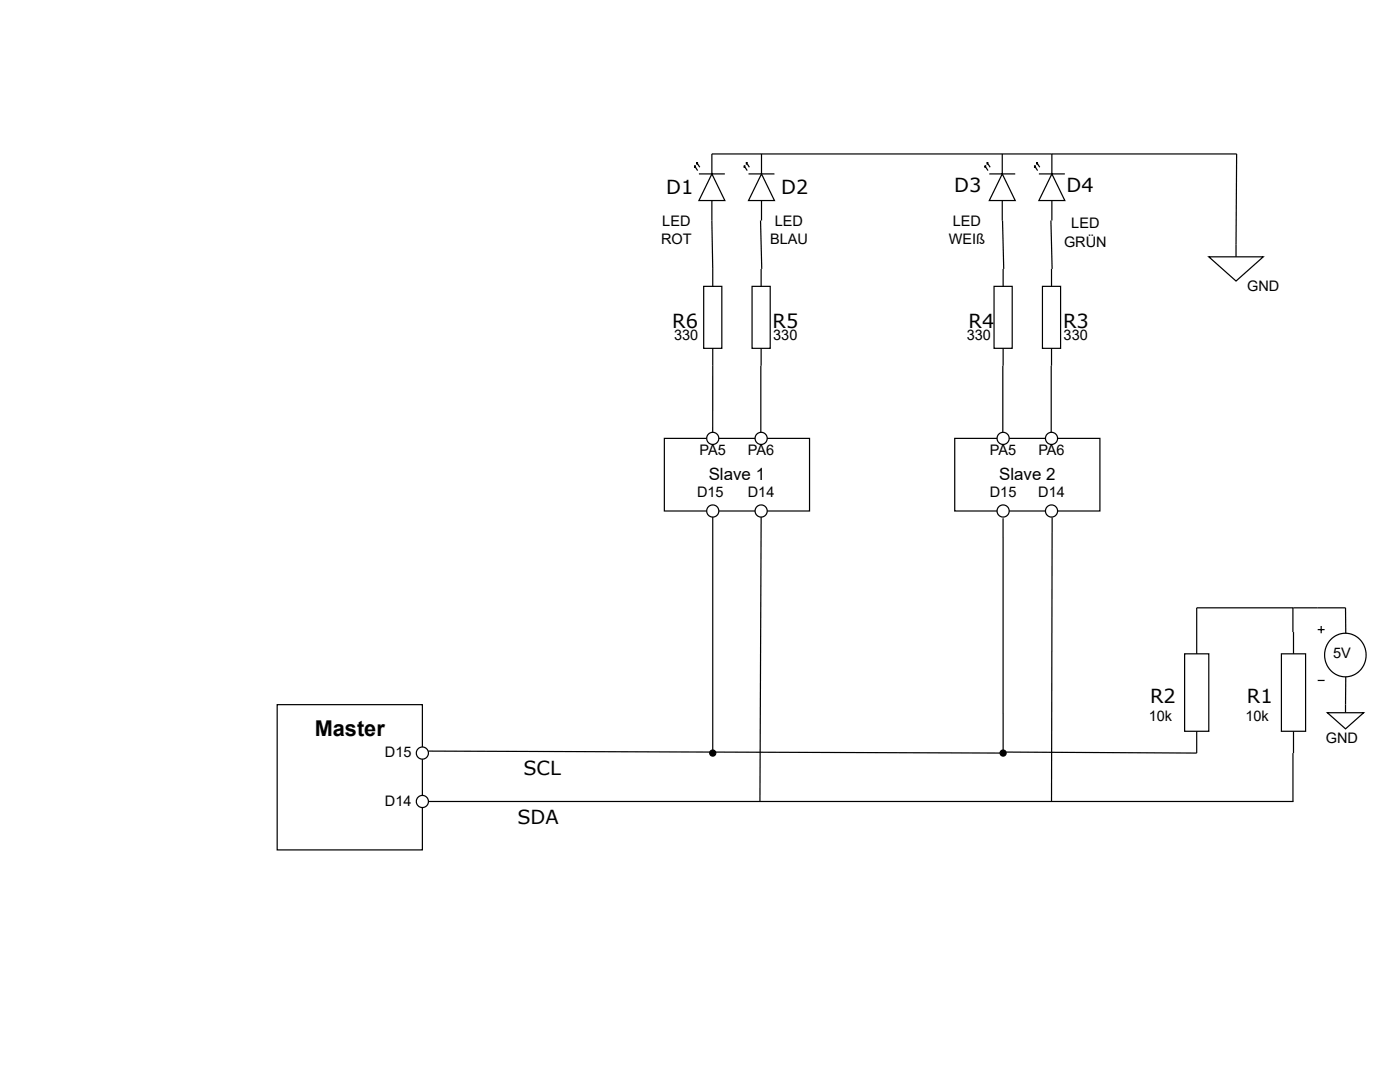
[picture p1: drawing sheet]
<svg xmlns="http://www.w3.org/2000/svg" width="310mm" height="240mm" viewBox="0 0 310 240" stroke-linecap="round" stroke-linejoin="round" font-family="sans-serif">
<path d="M284.2 144.9h5.3v17.2h-5.3zM286.9 140.1v4.8M286.9 162.1v4.8" fill="none" stroke="#000" stroke-width=".27"/>
<path d="M61.5 156.2h32.2v32.2h-32.2z" fill="#fff"/>
<path d="M61.5 156.2h32.2v32.2h-32.2zM95 177.7h191.9M223.1 166.7l42.3 .2M286.7 166.9v10.8" fill="none" stroke="#000" stroke-width=".27"/>
<path d="M262.7 144.9h5.4v17.2h-5.4z" fill="#fff"/>
<path d="M286.7 134.7v5.4M292.2 134.7h-26.8v10.2M262.7 144.9h5.4v17.2h-5.4zM265.4 162.1v4.8" fill="none" stroke="#000" stroke-width=".27"/>
<path d="M295.1 141.8a4.7 4.7 0 0 1 6.4-.1 4.7 4.7 0 0 1 .5 6.5 4.6 4.6 0 0 1-6.1 1.1 4.6 4.6 0 0 1-1.8-5.9z" fill="#fff"/>
<path d="M292.2 139.6h1.6M293 138.8v1.6M292.2 150.8h1.6M295.1 141.8a4.7 4.7 0 0 1 6.4-.1 4.7 4.7 0 0 1 .5 6.5 4.6 4.6 0 0 1-6.1 1.1 4.6 4.6 0 0 1-1.8-5.9z" fill="none" stroke="#000" stroke-width=".27"/>
<circle cx="93.7" cy="166.9" r="1.34" fill="#fff"/>
<g fill="none" stroke="#000" stroke-width=".27">
<path d="M94.2 177.5l.8 .2"/>
<circle cx="93.7" cy="166.9" r="1.34"/>
</g>
<circle cx="93.7" cy="177.7" r="1.34" fill="#fff"/>
<circle cx="93.7" cy="177.7" r="1.34" fill="none" stroke="#000" stroke-width=".27"/>
<path d="M147.3 97.2h32.2v16.1h-32.2z" fill="#fff"/>
<path d="M147.3 97.2h32.2v16.1h-32.2z" fill="none" stroke="#000" stroke-width=".27"/>
<path d="M211.7 97.2h32.2v16.1h-32.2z" fill="#fff"/>
<path d="M211.7 97.2h32.2v16.1h-32.2z" fill="none" stroke="#000" stroke-width=".27"/>
<circle cx="168.8" cy="113.3" r="1.34" fill="#fff"/>
<circle cx="168.8" cy="113.3" r="1.34" fill="none" stroke="#000" stroke-width=".27"/>
<circle cx="158.1" cy="113.3" r="1.34" fill="#fff"/>
<circle cx="158.1" cy="113.3" r="1.34" fill="none" stroke="#000" stroke-width=".27"/>
<circle cx="158.1" cy="97.2" r="1.34" fill="#fff"/>
<circle cx="158.1" cy="97.2" r="1.34" fill="none" stroke="#000" stroke-width=".27"/>
<circle cx="168.8" cy="97.2" r="1.34" fill="#fff"/>
<circle cx="168.8" cy="97.2" r="1.34" fill="none" stroke="#000" stroke-width=".27"/>
<circle cx="222.5" cy="97.2" r="1.34" fill="#fff"/>
<circle cx="222.5" cy="97.2" r="1.34" fill="none" stroke="#000" stroke-width=".27"/>
<circle cx="222.5" cy="113.3" r="1.34" fill="#fff"/>
<circle cx="222.5" cy="113.3" r="1.34" fill="none" stroke="#000" stroke-width=".27"/>
<circle cx="233.2" cy="113.3" r="1.34" fill="#fff"/>
<circle cx="233.2" cy="113.3" r="1.34" fill="none" stroke="#000" stroke-width=".27"/>
<circle cx="233.2" cy="97.2" r="1.34" fill="#fff"/>
<g fill="none" stroke="#000" stroke-width=".27">
<path d="M168.8 114.6l-.3 63.1M222.4 114.9l.1 52M233.3 114.7l-.1 63"/>
<circle cx="233.2" cy="97.2" r="1.34"/>
</g>
<circle cx="158.1" cy="166.9" r=".67" fill="#fff"/>
<g fill="none" stroke="#000" stroke-width=".27">
<path d="M95 166.5l126.8 .4"/>
<circle cx="158.1" cy="166.9" r=".67"/>
</g>
<circle cx="222.5" cy="166.9" r=".67" fill="#fff"/>
<circle cx="222.5" cy="166.9" r=".67" fill="none" stroke="#000" stroke-width=".27"/>
<path d="M156.1 63.5h4v13.7h-4z" fill="#fff"/>
<path d="M158.1 59.6v3.9M156.1 63.5h4v13.7h-4zM158.1 77.2v3.9" fill="none" stroke="#000" stroke-width=".27"/>
<path d="M166.8 63.5h4v13.7h-4z" fill="#fff"/>
<path d="M168.8 59.6v3.9M166.8 63.5h4v13.7h-4zM168.8 77.2v3.9" fill="none" stroke="#000" stroke-width=".27"/>
<path d="M220.4 63.5h4.1v13.7h-4.1z" fill="#fff"/>
<path d="M222.5 59.6v3.9M220.4 63.5h4.1v13.7h-4.1zM222.5 77.2v3.9" fill="none" stroke="#000" stroke-width=".27"/>
<path d="M231.2 63.5h4v13.7h-4z" fill="#fff"/>
<path d="M233.2 59.6v3.9M231.2 63.5h4v13.7h-4zM233.2 77.2v3.9M158.1 81.1v14.8M168.7 81.1v14.7M222.4 81.1v14.7M233.1 81.1v14.7" fill="none" stroke="#000" stroke-width=".27"/>
<path d="M157.9 38.6l2.8 5.9h-5.7z" fill="#fff"/>
<path d="M154 36.8l.7 1M154.3 36.8h-.3v.4M154.5 36l.7 1.1M154.8 36h-.3v.5M155 38.6h5.7M157.9 38.6l2.8 5.9h-5.7zM157.9 34.1v4.5M157.9 44.5v4.4" fill="none" stroke="#000" stroke-width=".27"/>
<path d="M222.3 38.6l2.8 5.9h-5.7z" fill="#fff"/>
<path d="M218.4 36.8l.7 1M218.7 36.8h-.3v.4M218.9 36l.7 1.1M219.2 36h-.3v.5M219.4 38.6h5.7M222.3 38.6l2.8 5.9h-5.7zM222.3 34.1v4.5M222.3 44.5v4.4" fill="none" stroke="#000" stroke-width=".27"/>
<path d="M233.3 38.6l2.8 5.9h-5.7z" fill="#fff"/>
<path d="M229.4 36.8l.7 1M229.7 36.8h-.3v.4M229.9 36l.7 1.1M230.2 36h-.3v.5M230.4 38.6h5.7M233.3 38.6l2.8 5.9h-5.7zM233.3 34.1v4.5M233.3 44.5v4.4" fill="none" stroke="#000" stroke-width=".27"/>
<path d="M168.9 38.6l2.8 5.9h-5.7z" fill="#fff"/>
<path d="M165 36.8l.7 1M165.3 36.8h-.3v.4M165.5 36l.7 1.1M165.8 36h-.3v.5M166 38.6h5.7M168.9 38.6l2.8 5.9h-5.7zM168.9 34.1v4.5M157.9 48.9l.2 10.7M168.7 48.9l.2 10.7M168.9 44.5v4.4M222.3 48.9l.3 10.7M233.1 48.9l.2 10.7" fill="none" stroke="#000" stroke-width=".27"/>
<path d="M268.1 56.9h12l-6 5.4z" fill="#fff"/>
<path d="M157.9 34.1h116.3l-.1 22.8M268.1 56.9h12l-6 5.4zM158.1 114.6v52.3M292.2 134.7h6.2v5.7M298.4 150.1v6.1" fill="none" stroke="#000" stroke-width=".27"/>
<path d="M294.4 158h8l-4 3.6z" fill="#fff"/>
<path d="M294.4 158h8l-4 3.6zM298.4 156.2v1.8" fill="none" stroke="#000" stroke-width=".27"/>
<text font-size="4.8" x="69.8" y="163.1">Master</text>
<g font-size="4.3">
<text x="147.7" y="43.1">D1</text>
<text x="173.2" y="43.1">D2</text>
<text x="211.6" y="42.6">D3</text>
<text x="236.5" y="42.6">D4</text>
<text x="149.1" y="72.6">R6</text>
<text x="171.3" y="72.6">R5</text>
<text x="214.8" y="72.6">R4</text>
<text x="235.7" y="72.6">R3</text>
<text x="255.1" y="155.8">R2</text>
<text x="276.5" y="155.8">R1</text>
<text x="116.1" y="171.9">SCL</text>
<text x="114.7" y="182.6">SDA</text>
</g>
<g font-size="3.8">
<text x="157.2" y="106.4">Slave 1</text>
<text x="221.6" y="106.4">Slave 2</text>
</g>
<g font-size="3.2">
<text x="146.9" y="50.1">LED</text>
<text x="171.8" y="50.1">LED</text>
<text x="211.3" y="50.1">LED</text>
<text x="237.6" y="50.6">LED</text>
<text x="146.6" y="54.1">ROT</text>
<text x="170.8" y="54.1">BLAU</text>
<text x="210.4" y="54.1">WEIß</text>
<text x="236" y="54.7">GRÜN</text>
<text x="276.6" y="64.6">GND</text>
<text x="149.5" y="75.3">330</text>
<text x="171.5" y="75.3">330</text>
<text x="214.4" y="75.3">330</text>
<text x="235.9" y="75.3">330</text>
<text x="155.1" y="100.8">PA5</text>
<text x="165.9" y="100.8">PA6</text>
<text x="219.5" y="100.8">PA5</text>
<text x="230.3" y="100.8">PA6</text>
<text x="154.6" y="110.2">D15</text>
<text x="165.8" y="110.2">D14</text>
<text x="219.5" y="110.2">D15</text>
<text x="230.2" y="110.2">D14</text>
<text x="295.6" y="145.9">5V</text>
<text x="254.7" y="159.8">10k</text>
<text x="276.2" y="159.8">10k</text>
<text x="85.4" y="167.9">D15</text>
<text x="294" y="164.7">GND</text>
<text x="85.4" y="178.6">D14</text>
</g>
</svg>
